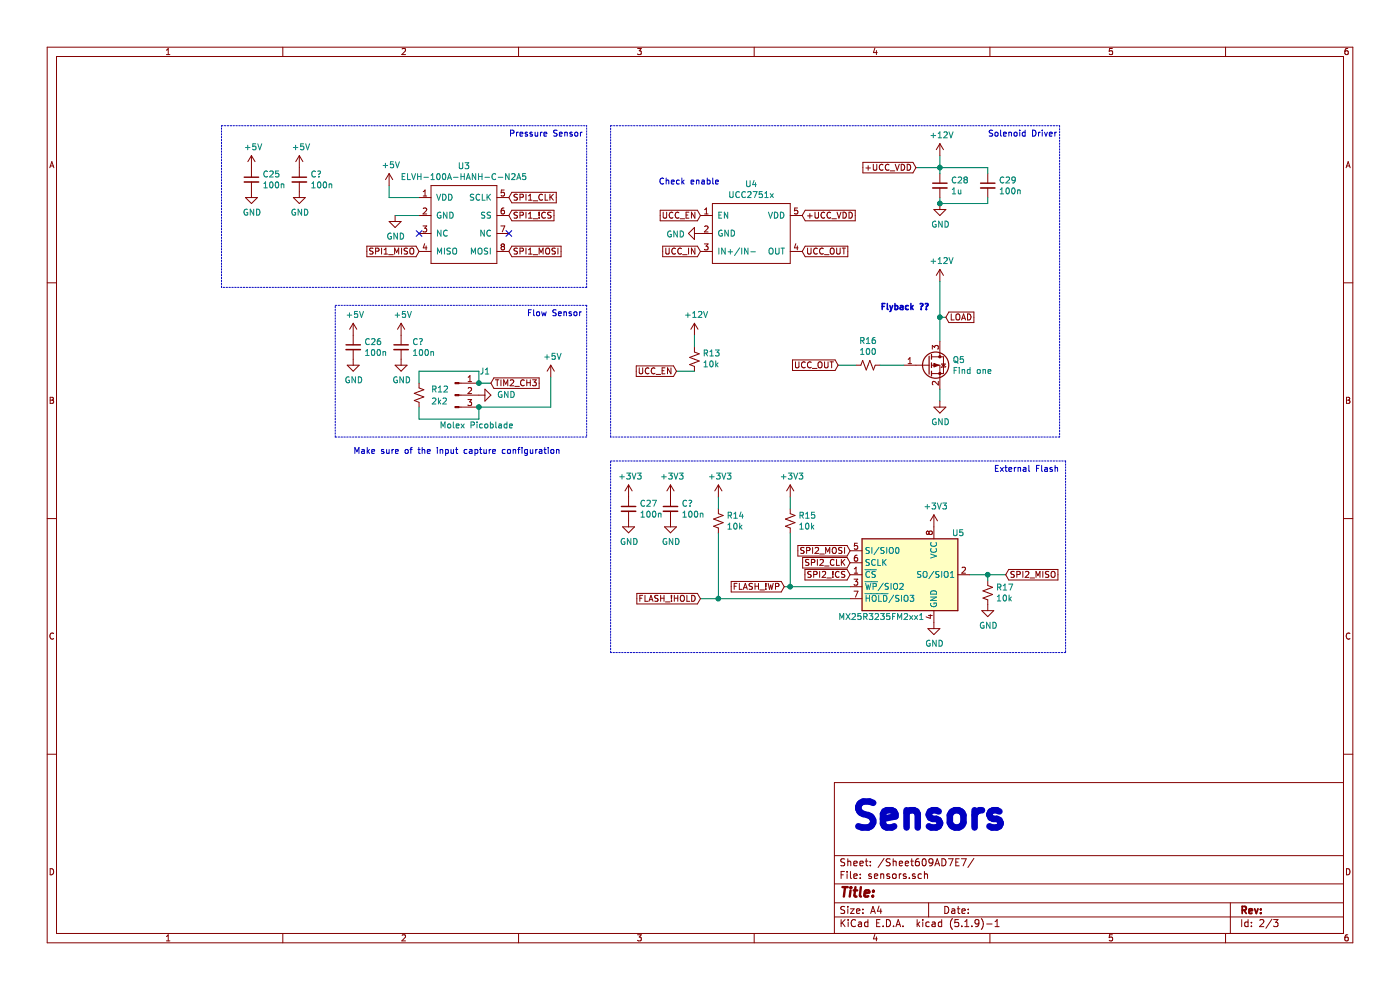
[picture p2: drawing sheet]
EESchema Schematic File Version 4
EELAYER 30 0
EELAYER END
$Descr A4 11693 8268
encoding utf-8
Sheet 2 3
Title ""
Date ""
Rev ""
Comp ""
Comment1 ""
Comment2 ""
Comment3 ""
Comment4 ""
$EndDescr
$Comp
L board-rescue:UCC2751x U4
U 1 1
P 6250 2200
F 0 "U4" H 6275 2865 50  0000 C CNN
F 1 "UCC2751x" H 6275 2774 50  0000 C CNN
F 2 "Package_TO_SOT_SMD:SOT-23-5" H 6200 2000 50  0001 C CNN
F 3 "https://www.ti.com/lit/ds/symlink/ucc27519.pdf?ts=1620714770626&ref_url=https%253A%252F%252Fwww.ti.com%252Fpower-management%252Fgate-drivers%252Flow-side-drivers%252Fproducts.html" H 6250 2200 50  0001 C CNN
	1    6250 2200
	1    0    0    -1  
$EndComp
$Comp
L power:+12V #PWR040
U 1 1
P 7850 1300
F 0 "#PWR040" H 7850 1150 50  0001 C CNN
F 1 "+12V" H 7865 1473 50  0000 C CNN
F 2 "" H 7850 1300 50  0001 C CNN
F 3 "" H 7850 1300 50  0001 C CNN
	1    7850 1300
	1    0    0    -1  
$EndComp
$Comp
L Device:C_Small C28
U 1 1
P 7850 1550
F 0 "C28" H 7942 1596 50  0000 L CNN
F 1 "1u" H 7942 1505 50  0000 L CNN
F 2 "Capacitor_SMD:C_0402_1005Metric" H 7850 1550 50  0001 C CNN
F 3 "~" H 7850 1550 50  0001 C CNN
	1    7850 1550
	1    0    0    -1  
$EndComp
Wire Wire Line
	7850 1300 7850 1400
Text GLabel 6700 1800 2    50   Input ~ 0
+UCC_VDD
$Comp
L power:GND #PWR041
U 1 1
P 7850 1700
F 0 "#PWR041" H 7850 1450 50  0001 C CNN
F 1 "GND" H 7855 1527 50  0000 C CNN
F 2 "" H 7850 1700 50  0001 C CNN
F 3 "" H 7850 1700 50  0001 C CNN
	1    7850 1700
	1    0    0    -1  
$EndComp
$Comp
L power:GND #PWR036
U 1 1
P 5850 1950
F 0 "#PWR036" H 5850 1700 50  0001 C CNN
F 1 "GND" V 5855 1822 50  0000 R CNN
F 2 "" H 5850 1950 50  0001 C CNN
F 3 "" H 5850 1950 50  0001 C CNN
	1    5850 1950
	0    1    1    0   
$EndComp
Text GLabel 6700 2100 2    50   Input ~ 0
UCC_OUT
Text GLabel 5850 2100 0    50   Input ~ 0
UCC_IN
Text GLabel 5850 1800 0    50   Input ~ 0
UCC_EN
Text GLabel 7650 1400 0    50   Input ~ 0
+UCC_VDD
Wire Wire Line
	7650 1400 7850 1400
Wire Wire Line
	7850 1650 7850 1700
Wire Wire Line
	7850 1450 7850 1400
Connection ~ 7850 1400
$Comp
L Device:C_Small C29
U 1 1
P 8250 1550
F 0 "C29" H 8342 1596 50  0000 L CNN
F 1 "100n" H 8342 1505 50  0000 L CNN
F 2 "Capacitor_SMD:C_0402_1005Metric" H 8250 1550 50  0001 C CNN
F 3 "~" H 8250 1550 50  0001 C CNN
	1    8250 1550
	1    0    0    -1  
$EndComp
Wire Wire Line
	8250 1450 8250 1400
Wire Wire Line
	8250 1400 7850 1400
Wire Wire Line
	8250 1650 8250 1700
Wire Wire Line
	8250 1700 7850 1700
Connection ~ 7850 1700
Text GLabel 7000 3050 0    50   Input ~ 0
UCC_OUT
$Comp
L Device:R_Small_US R16
U 1 1
P 7250 3050
F 0 "R16" V 7045 3050 50  0000 C CNN
F 1 "100" V 7136 3050 50  0000 C CNN
F 2 "Resistor_SMD:R_0402_1005Metric" H 7250 3050 50  0001 C CNN
F 3 "~" H 7250 3050 50  0001 C CNN
	1    7250 3050
	0    1    1    0   
$EndComp
Wire Wire Line
	7000 3050 7150 3050
$Comp
L Transistor_FET:NTR2101P Q5
U 1 1
P 7750 3050
F 0 "Q5" H 7955 3096 50  0000 L CNN
F 1 "Find one" H 7955 3005 50  0000 L CNN
F 2 "Package_TO_SOT_SMD:SOT-23" H 7950 2975 50  0001 L CIN
F 3 "http://www.onsemi.com/pub/Collateral/NTR2101P-D.PDF" H 7750 3050 50  0001 L CNN
	1    7750 3050
	1    0    0    -1  
$EndComp
Wire Wire Line
	7350 3050 7550 3050
$Comp
L power:GND #PWR043
U 1 1
P 7850 3350
F 0 "#PWR043" H 7850 3100 50  0001 C CNN
F 1 "GND" H 7855 3177 50  0000 C CNN
F 2 "" H 7850 3350 50  0001 C CNN
F 3 "" H 7850 3350 50  0001 C CNN
	1    7850 3350
	1    0    0    -1  
$EndComp
Wire Wire Line
	7850 3350 7850 3250
Text GLabel 7900 2650 2    50   Input ~ 0
LOAD
Wire Wire Line
	7850 2850 7850 2650
Wire Wire Line
	7850 2650 7900 2650
$Comp
L power:+12V #PWR042
U 1 1
P 7850 2350
F 0 "#PWR042" H 7850 2200 50  0001 C CNN
F 1 "+12V" H 7865 2523 50  0000 C CNN
F 2 "" H 7850 2350 50  0001 C CNN
F 3 "" H 7850 2350 50  0001 C CNN
	1    7850 2350
	1    0    0    -1  
$EndComp
Wire Wire Line
	7850 2350 7850 2650
Connection ~ 7850 2650
Wire Notes Line
	5100 1050 8850 1050
Wire Notes Line
	8850 1050 8850 3650
Wire Notes Line
	8850 3650 5100 3650
Wire Notes Line
	5100 3650 5100 1050
Text Notes 8250 1150 0    50   ~ 0
Solenoid Driver
$Comp
L board-rescue:ELVH-100A-HANH-C-N2A5 U3
U 1 1
P 3850 2150
F 0 "U3" H 3875 2915 50  0000 C CNN
F 1 "ELVH-100A-HANH-C-N2A5" H 3875 2824 50  0000 C CNN
F 2 "Package_DIP:DIP-8_W7.62mm_LongPads" H 3850 2150 50  0001 C CNN
F 3 "" H 3850 2150 50  0001 C CNN
	1    3850 2150
	1    0    0    -1  
$EndComp
Text GLabel 3500 2100 0    50   Input ~ 0
SPI1_MISO
Text GLabel 4250 2100 2    50   Input ~ 0
SPI1_MOSI
NoConn ~ 4250 1950
NoConn ~ 3500 1950
Text GLabel 4250 1800 2    50   Input ~ 0
SPI1_!CS
Text GLabel 4250 1650 2    50   Input ~ 0
SPI1_CLK
$Comp
L power:GND #PWR031
U 1 1
P 3300 1800
F 0 "#PWR031" H 3300 1550 50  0001 C CNN
F 1 "GND" H 3305 1627 50  0000 C CNN
F 2 "" H 3300 1800 50  0001 C CNN
F 3 "" H 3300 1800 50  0001 C CNN
	1    3300 1800
	1    0    0    -1  
$EndComp
Wire Wire Line
	3300 1800 3500 1800
Wire Notes Line
	1850 1050 4900 1050
Text Notes 4250 1150 0    50   ~ 0
Pressure Sensor\n
$Comp
L Connector:Conn_01x03_Male J1
U 1 1
P 3800 3300
F 0 "J1" H 4050 3500 50  0000 C CNN
F 1 "Molex Picoblade " H 4000 3050 50  0000 C CNN
F 2 "Connector_Molex:Molex_PicoBlade_53047-0310_1x03_P1.25mm_Vertical" H 3800 3300 50  0001 C CNN
F 3 "~" H 3800 3300 50  0001 C CNN
	1    3800 3300
	1    0    0    -1  
$EndComp
$Comp
L power:GND #PWR032
U 1 1
P 4000 3300
F 0 "#PWR032" H 4000 3050 50  0001 C CNN
F 1 "GND" V 4000 3150 50  0000 R CNN
F 2 "" H 4000 3300 50  0001 C CNN
F 3 "" H 4000 3300 50  0001 C CNN
	1    4000 3300
	0    -1   -1   0   
$EndComp
Text GLabel 5650 3100 0    50   Input ~ 0
UCC_EN
$Comp
L Device:R_Small_US R13
U 1 1
P 5800 3000
F 0 "R13" H 5732 2954 50  0000 R CNN
F 1 "10k" H 5732 3045 50  0000 R CNN
F 2 "Resistor_SMD:R_0402_1005Metric" H 5800 3000 50  0001 C CNN
F 3 "~" H 5800 3000 50  0001 C CNN
	1    5800 3000
	-1   0    0    1   
$EndComp
Wire Wire Line
	5650 3100 5800 3100
$Comp
L power:+12V #PWR035
U 1 1
P 5800 2800
F 0 "#PWR035" H 5800 2650 50  0001 C CNN
F 1 "+12V" H 5815 2973 50  0000 C CNN
F 2 "" H 5800 2800 50  0001 C CNN
F 3 "" H 5800 2800 50  0001 C CNN
	1    5800 2800
	1    0    0    -1  
$EndComp
Wire Wire Line
	5800 2800 5800 2900
Text Notes 4400 2650 0    50   ~ 0
Flow Sensor
$Comp
L power:+5V #PWR027
U 1 1
P 2100 1400
F 0 "#PWR027" H 2100 1250 50  0001 C CNN
F 1 "+5V" H 2115 1573 50  0000 C CNN
F 2 "" H 2100 1400 50  0001 C CNN
F 3 "" H 2100 1400 50  0001 C CNN
	1    2100 1400
	1    0    0    -1  
$EndComp
$Comp
L power:GND #PWR028
U 1 1
P 2100 1600
F 0 "#PWR028" H 2100 1350 50  0001 C CNN
F 1 "GND" H 2105 1427 50  0000 C CNN
F 2 "" H 2100 1600 50  0001 C CNN
F 3 "" H 2100 1600 50  0001 C CNN
	1    2100 1600
	1    0    0    -1  
$EndComp
$Comp
L power:+5V #PWR029
U 1 1
P 2950 2800
F 0 "#PWR029" H 2950 2650 50  0001 C CNN
F 1 "+5V" H 2965 2973 50  0000 C CNN
F 2 "" H 2950 2800 50  0001 C CNN
F 3 "" H 2950 2800 50  0001 C CNN
	1    2950 2800
	1    0    0    -1  
$EndComp
$Comp
L Device:C_Small C26
U 1 1
P 2950 2900
F 0 "C26" H 3042 2946 50  0000 L CNN
F 1 "100n" H 3042 2855 50  0000 L CNN
F 2 "Capacitor_SMD:C_0402_1005Metric" H 2950 2900 50  0001 C CNN
F 3 "~" H 2950 2900 50  0001 C CNN
	1    2950 2900
	1    0    0    -1  
$EndComp
$Comp
L power:GND #PWR030
U 1 1
P 2950 3000
F 0 "#PWR030" H 2950 2750 50  0001 C CNN
F 1 "GND" H 2955 2827 50  0000 C CNN
F 2 "" H 2950 3000 50  0001 C CNN
F 3 "" H 2950 3000 50  0001 C CNN
	1    2950 3000
	1    0    0    -1  
$EndComp
$Comp
L power:GND #PWR?
U 1 1
P 8250 5050
AR Path="/60B9F60D" Ref="#PWR?"  Part="1" 
AR Path="/609AD7E8/60B9F60D" Ref="#PWR044"  Part="1" 
F 0 "#PWR044" H 8250 4800 50  0001 C CNN
F 1 "GND" H 8255 4877 50  0000 C CNN
F 2 "" H 8250 5050 50  0001 C CNN
F 3 "" H 8250 5050 50  0001 C CNN
	1    8250 5050
	1    0    0    -1  
$EndComp
Wire Wire Line
	8250 4800 8400 4800
Connection ~ 8250 4800
Wire Wire Line
	8250 4850 8250 4800
$Comp
L Device:R_Small_US R?
U 1 1
P 8250 4950
AR Path="/60B9F616" Ref="R?"  Part="1" 
AR Path="/609AD7E8/60B9F616" Ref="R17"  Part="1" 
F 0 "R17" H 8318 4996 50  0000 L CNN
F 1 "10k" H 8318 4905 50  0000 L CNN
F 2 "Resistor_SMD:R_0603_1608Metric" H 8250 4950 50  0001 C CNN
F 3 "~" H 8250 4950 50  0001 C CNN
	1    8250 4950
	1    0    0    -1  
$EndComp
Wire Wire Line
	8100 4800 8250 4800
Text Notes 8300 3950 0    50   ~ 0
External Flash
Wire Notes Line
	5100 5450 5100 3850
Wire Notes Line
	8900 5450 5100 5450
Wire Notes Line
	8900 3850 8900 5450
Wire Notes Line
	5100 3850 8900 3850
$Comp
L Device:R_Small_US R?
U 1 1
P 6000 4350
AR Path="/60B9F622" Ref="R?"  Part="1" 
AR Path="/609AD7E8/60B9F622" Ref="R14"  Part="1" 
F 0 "R14" H 6068 4396 50  0000 L CNN
F 1 "10k" H 6068 4305 50  0000 L CNN
F 2 "Resistor_SMD:R_0603_1608Metric" H 6000 4350 50  0001 C CNN
F 3 "~" H 6000 4350 50  0001 C CNN
	1    6000 4350
	1    0    0    -1  
$EndComp
$Comp
L Device:R_Small_US R?
U 1 1
P 6600 4350
AR Path="/60B9F628" Ref="R?"  Part="1" 
AR Path="/609AD7E8/60B9F628" Ref="R15"  Part="1" 
F 0 "R15" H 6668 4396 50  0000 L CNN
F 1 "10k" H 6668 4305 50  0000 L CNN
F 2 "Resistor_SMD:R_0603_1608Metric" H 6600 4350 50  0001 C CNN
F 3 "~" H 6600 4350 50  0001 C CNN
	1    6600 4350
	1    0    0    -1  
$EndComp
Wire Wire Line
	6600 4250 6600 4150
Wire Wire Line
	6000 4250 6000 4150
$Comp
L power:+3V3 #PWR?
U 1 1
P 6000 4150
AR Path="/60B9F636" Ref="#PWR?"  Part="1" 
AR Path="/609AD7E8/60B9F636" Ref="#PWR037"  Part="1" 
F 0 "#PWR037" H 6000 4000 50  0001 C CNN
F 1 "+3V3" H 6015 4323 50  0000 C CNN
F 2 "" H 6000 4150 50  0001 C CNN
F 3 "" H 6000 4150 50  0001 C CNN
	1    6000 4150
	1    0    0    -1  
$EndComp
$Comp
L power:+3V3 #PWR?
U 1 1
P 6600 4150
AR Path="/60B9F63C" Ref="#PWR?"  Part="1" 
AR Path="/609AD7E8/60B9F63C" Ref="#PWR038"  Part="1" 
F 0 "#PWR038" H 6600 4000 50  0001 C CNN
F 1 "+3V3" H 6615 4323 50  0000 C CNN
F 2 "" H 6600 4150 50  0001 C CNN
F 3 "" H 6600 4150 50  0001 C CNN
	1    6600 4150
	1    0    0    -1  
$EndComp
Connection ~ 6000 5000
Wire Wire Line
	5850 5000 6000 5000
Wire Wire Line
	6000 4450 6000 5000
Connection ~ 6600 4900
Wire Wire Line
	6600 4450 6600 4900
Wire Wire Line
	6550 4900 6600 4900
$Comp
L power:GND #PWR?
U 1 1
P 7800 5200
AR Path="/60B9F65C" Ref="#PWR?"  Part="1" 
AR Path="/609AD7E8/60B9F65C" Ref="#PWR039"  Part="1" 
F 0 "#PWR039" H 7800 4950 50  0001 C CNN
F 1 "GND" H 7805 5027 50  0000 C CNN
F 2 "" H 7800 5200 50  0001 C CNN
F 3 "" H 7800 5200 50  0001 C CNN
	1    7800 5200
	1    0    0    -1  
$EndComp
Text GLabel 7100 4600 0    50   Input ~ 0
SPI2_MOSI
Text GLabel 5850 5000 0    50   Input ~ 0
FLASH_!HOLD
Text GLabel 6550 4900 0    50   Input ~ 0
FLASH_!WP
Text GLabel 8400 4800 2    50   Input ~ 0
SPI2_MISO
Text GLabel 7100 4800 0    50   Input ~ 0
SPI2_!CS
Text GLabel 7100 4700 0    50   Input ~ 0
SPI2_CLK
$Comp
L Device:R_Small_US R?
U 1 1
P 3500 3300
AR Path="/60C92A24" Ref="R?"  Part="1" 
AR Path="/609AD7E8/60C92A24" Ref="R12"  Part="1" 
F 0 "R12" H 3600 3350 50  0000 L CNN
F 1 "2k2" H 3600 3250 50  0000 L CNN
F 2 "Resistor_SMD:R_0603_1608Metric" H 3500 3300 50  0001 C CNN
F 3 "~" H 3500 3300 50  0001 C CNN
	1    3500 3300
	1    0    0    -1  
$EndComp
Text GLabel 4100 3200 2    50   Input ~ 0
TIM2_CH3
Wire Wire Line
	3500 3200 3500 3100
Wire Wire Line
	3500 3100 4000 3100
Wire Wire Line
	4000 3100 4000 3200
Wire Wire Line
	3500 3400 3500 3500
Wire Wire Line
	3500 3500 4000 3500
Wire Wire Line
	4000 3500 4000 3400
Text Notes 2950 3800 0    50   ~ 0
Make sure of the input capture configuration\n
Text Notes 7350 2600 0    50   ~ 10
Flyback ??\n
Text Notes 5500 1550 0    50   ~ 0
Check enable\n
Wire Wire Line
	6000 5000 7100 5000
Wire Wire Line
	6600 4900 7100 4900
$Comp
L Device:C_Small C?
U 1 1
P 5250 4250
AR Path="/60B9F656" Ref="C?"  Part="1" 
AR Path="/609AD7E8/60B9F656" Ref="C27"  Part="1" 
F 0 "C27" H 5342 4296 50  0000 L CNN
F 1 "100n" H 5342 4205 50  0000 L CNN
F 2 "Capacitor_SMD:C_0402_1005Metric" H 5250 4250 50  0001 C CNN
F 3 "~" H 5250 4250 50  0001 C CNN
	1    5250 4250
	1    0    0    -1  
$EndComp
$Comp
L power:+3V3 #PWR?
U 1 1
P 5250 4150
AR Path="/60B9F650" Ref="#PWR?"  Part="1" 
AR Path="/609AD7E8/60B9F650" Ref="#PWR033"  Part="1" 
F 0 "#PWR033" H 5250 4000 50  0001 C CNN
F 1 "+3V3" H 5265 4323 50  0000 C CNN
F 2 "" H 5250 4150 50  0001 C CNN
F 3 "" H 5250 4150 50  0001 C CNN
	1    5250 4150
	1    0    0    -1  
$EndComp
$Comp
L power:GND #PWR?
U 1 1
P 5250 4350
AR Path="/60B9F64A" Ref="#PWR?"  Part="1" 
AR Path="/609AD7E8/60B9F64A" Ref="#PWR034"  Part="1" 
F 0 "#PWR034" H 5250 4100 50  0001 C CNN
F 1 "GND" H 5255 4177 50  0000 C CNN
F 2 "" H 5250 4350 50  0001 C CNN
F 3 "" H 5250 4350 50  0001 C CNN
	1    5250 4350
	1    0    0    -1  
$EndComp
$Comp
L Memory_Flash:MX25R3235FM2xx1 U?
U 1 1
P 7600 4800
AR Path="/60B9F62E" Ref="U?"  Part="1" 
AR Path="/609AD7E8/60B9F62E" Ref="U5"  Part="1" 
F 0 "U5" H 7950 5150 50  0000 L CNN
F 1 "MX25R3235FM2xx1" H 7000 4450 50  0000 L CNN
F 2 "Package_SO:SOP-8_5.28x5.23mm_P1.27mm" H 7600 4200 50  0001 C CNN
F 3 "http://www.macronix.com/Lists/Datasheet/Attachments/7534/MX25R3235F,%20Wide%20Range,%2032Mb,%20v1.6.pdf" H 7600 4800 50  0001 C CNN
	1    7600 4800
	1    0    0    -1  
$EndComp
Wire Notes Line
	4900 2400 1850 2400
Wire Notes Line
	4900 2400 4900 1050
Wire Notes Line
	1850 2400 1850 1050
Wire Notes Line
	2800 2550 4900 2550
Wire Notes Line
	4900 3650 2800 3650
Wire Notes Line
	2800 3650 2800 2550
Wire Notes Line
	4900 2550 4900 3650
Text Notes 7100 6950 0    217  ~ 43
Sensors
$Comp
L Device:C_Small C?
U 1 1
P 2500 1500
F 0 "C?" H 2592 1546 50  0000 L CNN
F 1 "100n" H 2592 1455 50  0000 L CNN
F 2 "Capacitor_SMD:C_0402_1005Metric" H 2500 1500 50  0001 C CNN
F 3 "~" H 2500 1500 50  0001 C CNN
	1    2500 1500
	1    0    0    -1  
$EndComp
$Comp
L power:+5V #PWR?
U 1 1
P 2500 1400
F 0 "#PWR?" H 2500 1250 50  0001 C CNN
F 1 "+5V" H 2515 1573 50  0000 C CNN
F 2 "" H 2500 1400 50  0001 C CNN
F 3 "" H 2500 1400 50  0001 C CNN
	1    2500 1400
	1    0    0    -1  
$EndComp
$Comp
L power:GND #PWR?
U 1 1
P 2500 1600
F 0 "#PWR?" H 2500 1350 50  0001 C CNN
F 1 "GND" H 2505 1427 50  0000 C CNN
F 2 "" H 2500 1600 50  0001 C CNN
F 3 "" H 2500 1600 50  0001 C CNN
	1    2500 1600
	1    0    0    -1  
$EndComp
$Comp
L Device:C_Small C25
U 1 1
P 2100 1500
F 0 "C25" H 2192 1546 50  0000 L CNN
F 1 "100n" H 2192 1455 50  0000 L CNN
F 2 "Capacitor_SMD:C_0402_1005Metric" H 2100 1500 50  0001 C CNN
F 3 "~" H 2100 1500 50  0001 C CNN
	1    2100 1500
	1    0    0    -1  
$EndComp
$Comp
L power:+5V #PWR?
U 1 1
P 3250 1550
F 0 "#PWR?" H 3250 1400 50  0001 C CNN
F 1 "+5V" H 3265 1723 50  0000 C CNN
F 2 "" H 3250 1550 50  0001 C CNN
F 3 "" H 3250 1550 50  0001 C CNN
	1    3250 1550
	1    0    0    -1  
$EndComp
Wire Wire Line
	3250 1550 3250 1650
Wire Wire Line
	3250 1650 3500 1650
$Comp
L power:+5V #PWR?
U 1 1
P 3350 2800
F 0 "#PWR?" H 3350 2650 50  0001 C CNN
F 1 "+5V" H 3365 2973 50  0000 C CNN
F 2 "" H 3350 2800 50  0001 C CNN
F 3 "" H 3350 2800 50  0001 C CNN
	1    3350 2800
	1    0    0    -1  
$EndComp
$Comp
L Device:C_Small C?
U 1 1
P 3350 2900
F 0 "C?" H 3442 2946 50  0000 L CNN
F 1 "100n" H 3442 2855 50  0000 L CNN
F 2 "Capacitor_SMD:C_0402_1005Metric" H 3350 2900 50  0001 C CNN
F 3 "~" H 3350 2900 50  0001 C CNN
	1    3350 2900
	1    0    0    -1  
$EndComp
$Comp
L power:GND #PWR?
U 1 1
P 3350 3000
F 0 "#PWR?" H 3350 2750 50  0001 C CNN
F 1 "GND" H 3355 2827 50  0000 C CNN
F 2 "" H 3350 3000 50  0001 C CNN
F 3 "" H 3350 3000 50  0001 C CNN
	1    3350 3000
	1    0    0    -1  
$EndComp
$Comp
L power:+5V #PWR?
U 1 1
P 4600 3150
F 0 "#PWR?" H 4600 3000 50  0001 C CNN
F 1 "+5V" H 4615 3323 50  0000 C CNN
F 2 "" H 4600 3150 50  0001 C CNN
F 3 "" H 4600 3150 50  0001 C CNN
	1    4600 3150
	1    0    0    -1  
$EndComp
Wire Wire Line
	4100 3200 4000 3200
Connection ~ 4000 3200
Wire Wire Line
	4000 3400 4600 3400
Wire Wire Line
	4600 3400 4600 3150
Connection ~ 4000 3400
$Comp
L power:+3V3 #PWR?
U 1 1
P 5600 4150
AR Path="/60B7E385" Ref="#PWR?"  Part="1" 
AR Path="/609AD7E8/60B7E385" Ref="#PWR?"  Part="1" 
F 0 "#PWR?" H 5600 4000 50  0001 C CNN
F 1 "+3V3" H 5615 4323 50  0000 C CNN
F 2 "" H 5600 4150 50  0001 C CNN
F 3 "" H 5600 4150 50  0001 C CNN
	1    5600 4150
	1    0    0    -1  
$EndComp
$Comp
L Device:C_Small C?
U 1 1
P 5600 4250
AR Path="/60B7E732" Ref="C?"  Part="1" 
AR Path="/609AD7E8/60B7E732" Ref="C?"  Part="1" 
F 0 "C?" H 5692 4296 50  0000 L CNN
F 1 "100n" H 5692 4205 50  0000 L CNN
F 2 "Capacitor_SMD:C_0402_1005Metric" H 5600 4250 50  0001 C CNN
F 3 "~" H 5600 4250 50  0001 C CNN
	1    5600 4250
	1    0    0    -1  
$EndComp
$Comp
L power:GND #PWR?
U 1 1
P 5600 4350
AR Path="/60B7E9E5" Ref="#PWR?"  Part="1" 
AR Path="/609AD7E8/60B7E9E5" Ref="#PWR?"  Part="1" 
F 0 "#PWR?" H 5600 4100 50  0001 C CNN
F 1 "GND" H 5605 4177 50  0000 C CNN
F 2 "" H 5600 4350 50  0001 C CNN
F 3 "" H 5600 4350 50  0001 C CNN
	1    5600 4350
	1    0    0    -1  
$EndComp
$Comp
L power:+3V3 #PWR?
U 1 1
P 7800 4400
AR Path="/60B7ED54" Ref="#PWR?"  Part="1" 
AR Path="/609AD7E8/60B7ED54" Ref="#PWR?"  Part="1" 
F 0 "#PWR?" H 7800 4250 50  0001 C CNN
F 1 "+3V3" H 7815 4573 50  0000 C CNN
F 2 "" H 7800 4400 50  0001 C CNN
F 3 "" H 7800 4400 50  0001 C CNN
	1    7800 4400
	1    0    0    -1  
$EndComp
$EndSCHEMATC
